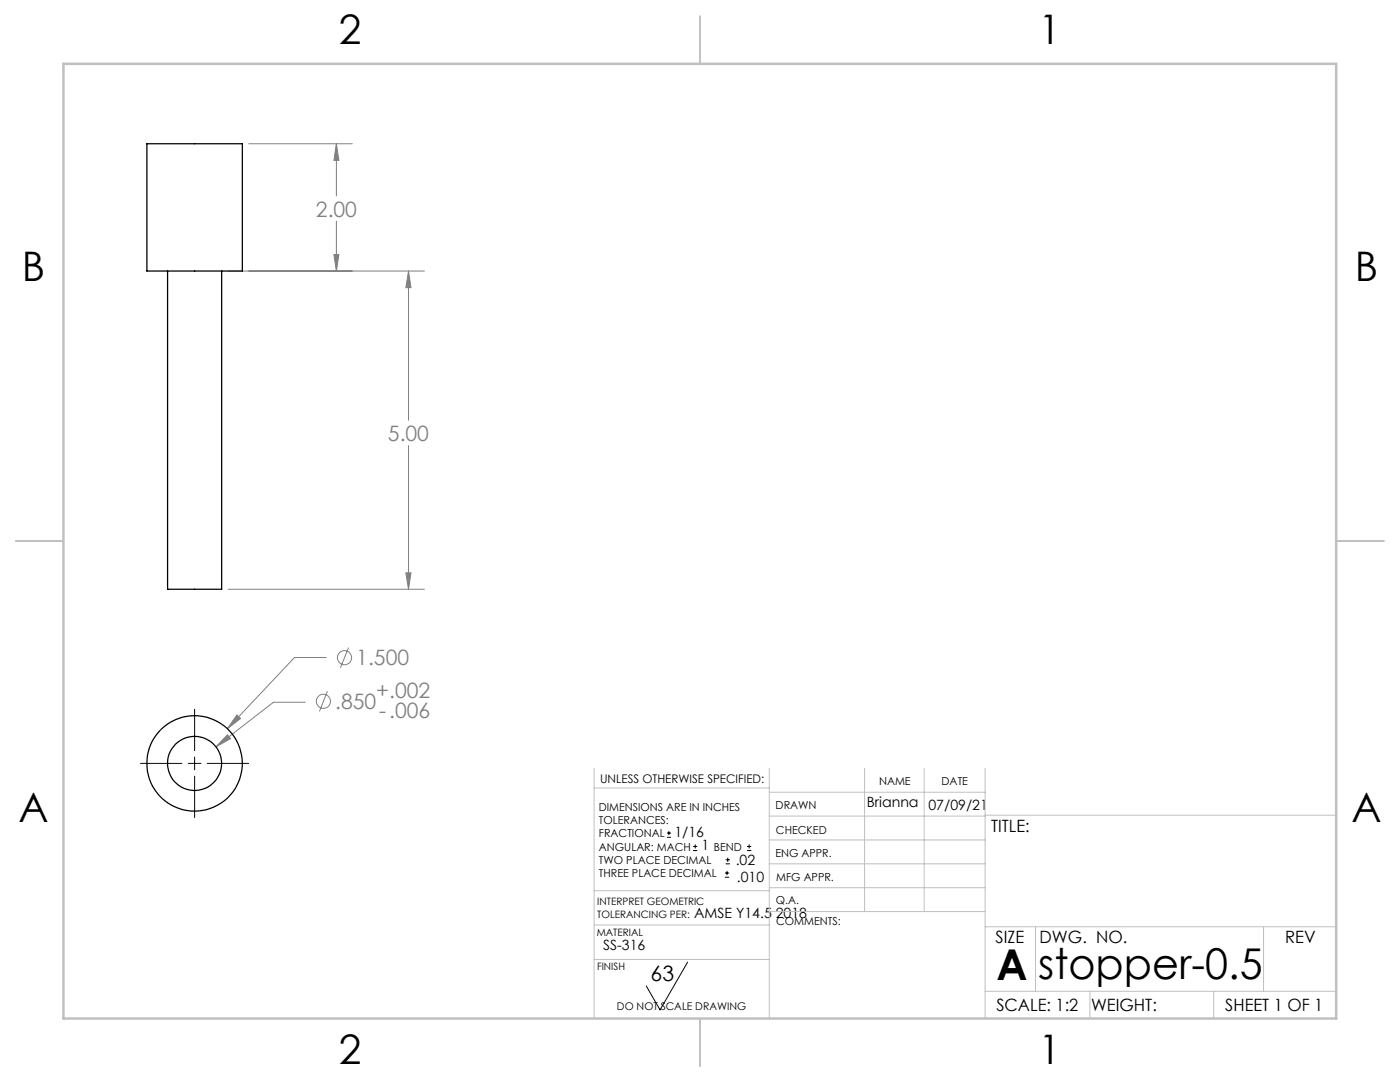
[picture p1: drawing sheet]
<svg xmlns="http://www.w3.org/2000/svg" width="279mm" height="216mm" viewBox="0 0 279 216" stroke-linecap="round" stroke-linejoin="round" font-family="sans-serif">
<g fill="none" stroke="#808080" stroke-width=".2">
<path d="M49.6 28.7h20.7M67.1 28.7v10.4M67.1 28.7l.5 3.3h-1zM45.5 54.1h39.2M66.6 50.8h1l-.5 3.3zM67.1 44.1v10M81.5 54.1v29.8M81.5 54.1l.5 3.3h-1zM81.5 88.9v28.7M45.5 117.6h39.2M81 114.3h1l-.5 3.3zM65.1 131.2h-6.3l-13.4 14.2"/>
<path d="M65.3 137.9l-1.6 4.1M69.6 129.2l-1.7 4M45.4 146.6l.6 .8-2.9 1.6zM47.3 142.7l.7 .7-2.6 2zM60.9 140.1h-6.3l-11.5 8.9"/>
<circle cx="64.5" cy="139.9" r="1.42"/>
<circle cx="68.8" cy="131.2" r="1.41"/>
</g>
<g fill="none" stroke="#000" stroke-width=".2">
<path d="M28 152.3h8.3M37.6 152.3h2.5M38.8 141.5v8.3M38.8 151.1v2.5M38.8 154.9v8.2M41.4 152.3h8.2M133.1 167.1h.8M133.1 166.2h.8M133.5 165.8v.9M138.3 169.7h.8M138.3 168.9h.8M138.7 168.5v.8"/>
<path d="M144.7 175h.8M144.7 174.2h.8M144.8 172.4h.9M144.8 171.6h.9M145.1 173.8v.8M145.2 171.1v.9M149.1 169.7h.8M149.1 168.9h.8M149.5 168.5v.8M137.2 192l-5.5 9.5-2.7-4.8"/>
</g>
<g fill="none" stroke="#c0c0c0" stroke-width=".2">
<path d="M118.6 153.3v49.9M118.6 157.2h34.9M153.5 153.3v49.9M153.5 158.1h43.1M172.5 153.3v28.6M184.4 153.3v28.6M196.6 153.3v49.9M118.6 177.7h35M153.5 167.6h43.1M153.5 162.8h43.1M153.5 172.4h43.1M153.5 177.1h43.1"/>
<path d="M196.6 162.7h70.1M118.6 191.5h34.9M118.6 184.6h35M153.6 181.9h43M196.6 197.8h70.1M196.6 184.9h70.1M206.7 184.9v12.9M217.5 197.8v5.4M242.2 197.8v5.4M252.2 184.9v12.9"/>
</g>
<path d="M139.7 3.2v9.5M3.1 107.9h9.6M266.7 107.9h9.5M139.7 203.2v9.6" fill="none" stroke="#c0c0c0" stroke-width=".25"/>
<path d="M12.7 12.7h254v190.5h-254z" fill="none" stroke="#c0c0c0" stroke-width=".5"/>
<path d="M66.6 50.8h1l-.5 3.3zM67.1 28.7l.5 3.3h-1zM81 114.3h1l-.5 3.3zM81.5 54.1l.5 3.3h-1zM45.4 146.6l-2.3 2.4 2.9-1.6zM47.3 142.7l-1.9 2.7 2.6-2z" fill="#808080"/>
<g fill="none" stroke="#000" stroke-width=".25">
<path d="M29.3 28.7h19.1v25.4h-19.1zM33.4 54.1v63.5h10.8v-63.5"/>
<circle cx="38.8" cy="152.3" r="5.4"/>
<circle cx="38.8" cy="152.3" r="9.5"/>
</g>
<g font-size="8.5">
<text x="198.9" y="195.5">A</text>
<text x="207.2" y="195.4">stopper-0.5</text>
</g>
<g font-size="8.1">
<text x="67.6" y="8.9">2</text>
<text x="207.3" y="8.9">1</text>
<text x="4.4" y="56.2">B</text>
<text x="270.4" y="56.2">B</text>
<text x="3.7" y="164.1">A</text>
<text x="269.7" y="164.1">A</text>
<text x="67.6" y="212.4">2</text>
<text x="207.3" y="212.4">1</text>
</g>
<g font-size="4.2" fill="#808080">
<text x="63" y="43.2">2.00</text>
<text x="77.4" y="87.9">5.00</text>
<text x="71.1" y="132.8">1.500</text>
<text x="66.9" y="141.5">.850</text>
<text x="75.1" y="139.2">+.002</text>
<text x="75.7" y="143.3">-.006</text>
</g>
<text font-size="4.2" x="129.9" y="195.8">63</text>
<g font-size="3.4">
<text x="197.8" y="166">TITLE:</text>
<text x="198.7" y="188.1">SIZE</text>
<text x="207.5" y="188.1">DWG. NO.</text>
<text x="256.5" y="188.2">REV</text>
<text x="198.8" y="201.7">SCALE: 1:2</text>
<text x="217.7" y="201.8">WEIGHT:</text>
<text x="244.5" y="201.7">SHEET 1 OF 1</text>
</g>
<g font-size="2.8">
<text x="173" y="161">Brianna</text>
<text x="185.3" y="161.7">07/09/21</text>
<text x="134.6" y="167.1">1/16</text>
<text x="140" y="169.6">1</text>
<text x="146.8" y="172.6">.02</text>
<text x="147" y="176">.010</text>
<text x="138.5" y="183.3">AMSE Y14.5 2018</text>
<text x="120.4" y="189.5">SS-316</text>
</g>
<text font-size="2.4" x="119.8" y="156.2">UNLESS OTHERWISE SPECIFIED:</text>
<g font-size="2.2">
<text x="119.5" y="161.8">DIMENSIONS ARE IN INCHES</text>
<text x="154.8" y="161.4">DRAWN</text>
<text x="175.4" y="156.6">NAME</text>
<text x="187.9" y="156.7">DATE</text>
<text x="119.5" y="164.4">TOLERANCES:</text>
<text x="119.5" y="167.1">FRACTIONAL</text>
<text x="154.9" y="166.3">CHECKED</text>
<text x="119.5" y="169.7">ANGULAR: MACH</text>
<text x="119.5" y="172.4">TWO PLACE DECIMAL</text>
<text x="142.5" y="169.7">BEND</text>
<text x="154.8" y="171">ENG APPR.</text>
<text x="119.5" y="175">THREE PLACE DECIMAL</text>
<text x="154.9" y="175.7">MFG APPR.</text>
<text x="154.9" y="180.4">Q.A.</text>
<text x="154.9" y="184.6">COMMENTS:</text>
</g>
<text font-size="2.1" x="123.1" y="201.6">DO NOT SCALE DRAWING</text>
<g font-size="2">
<text x="119.2" y="180.6">INTERPRET GEOMETRIC</text>
<text x="119.2" y="183.1">TOLERANCING PER:</text>
<text x="119.1" y="186.7">MATERIAL</text>
<text x="119.1" y="193.5">FINISH</text>
</g>
</svg>
